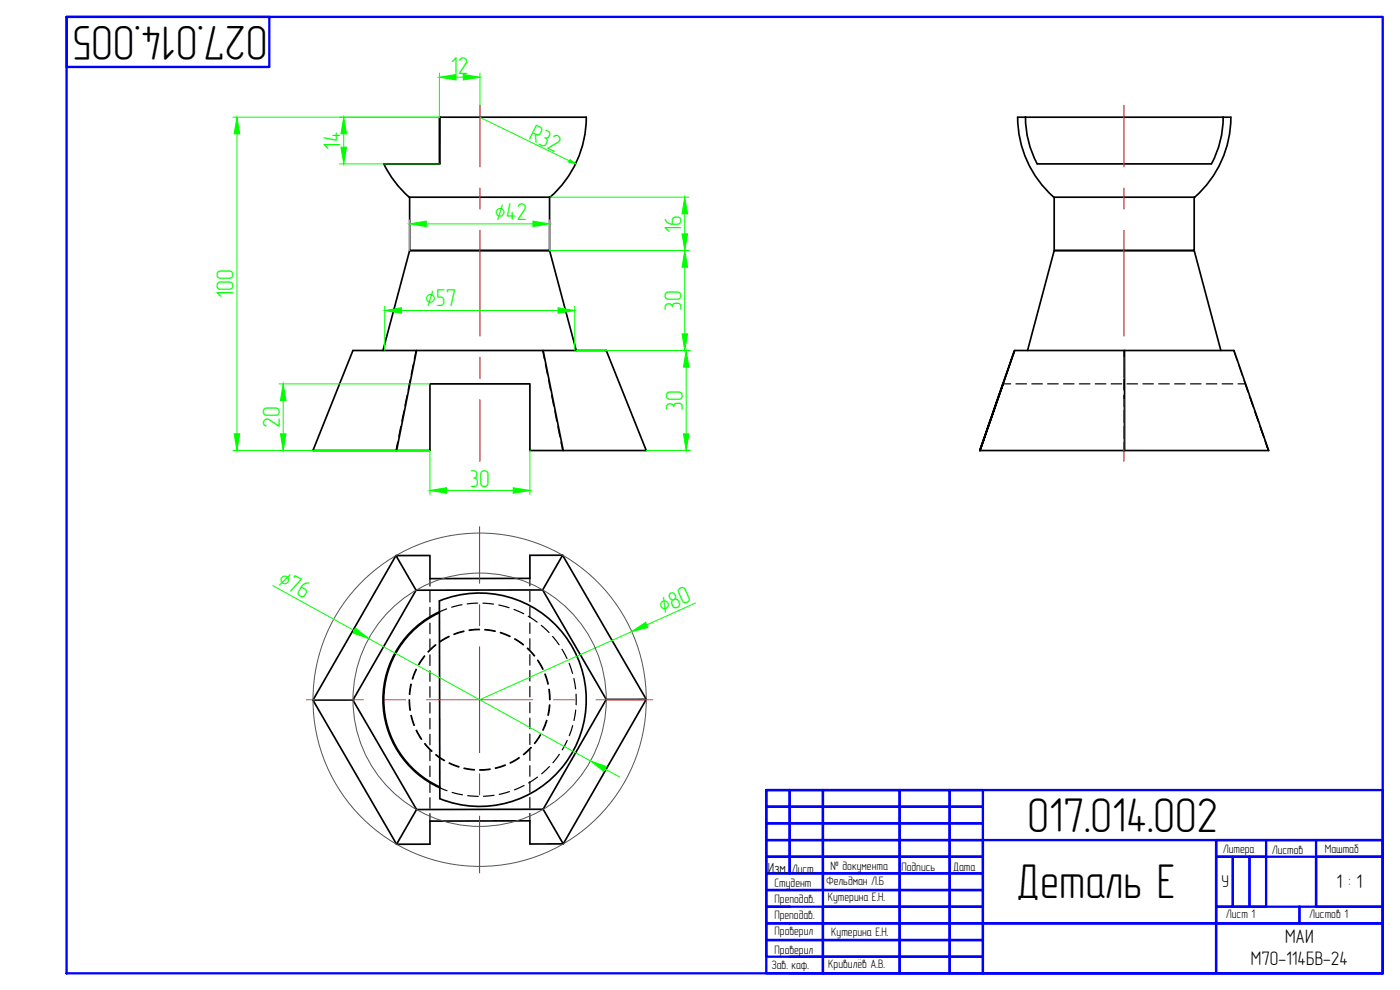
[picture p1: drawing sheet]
<svg xmlns="http://www.w3.org/2000/svg" width="420mm" height="297mm" viewBox="0 0 420 297" stroke-linecap="round" stroke-linejoin="round" font-family="sans-serif">
<g fill="none" stroke="#000" stroke-width=".51">
<path d="M132 35.2v14h-16.9a33 33 0 0 0 7.7 10M305.4 35.2h2.3M305.4 35.2a32 32 0 0 0 10.8 24M307.7 35.2h61.5a30.9 30.9 0 0 1-10.6 24M367.1 35.2a29.5 29.5 0 0 1-3.5 14h-52.3a30.1 30.1 0 0 1-3.5-14M122.8 59.2h42.3M122.9 59.2v16h42v-16M131.9 49.2v-14h43.9a30.9 30.9 0 0 1-10.7 24M316.2 59.2h42.4M316.4 59.2v16h42v-16M105.9 105.2h76l12.1 30h-35v-20h-30v20h-35.1zM114.9 105.2l8-30h42l8 30"/>
<path d="M125 105.2l-6 30M163 105.2l6 30M304.5 105.2h65.8l10.4 30h-86.7l10.5-30-10.5 30M308.4 105.2l8-30h42l8 30M337.5 105.2v30M118.8 166.7h10.2v6.9l30-.1v-6.9h9.8l-5.9 10.4-38 .1zM162.9 177l19 32.9-18.9 32.9-38 .1-19.1-32.9 19-32.9M168.8 166.6l25.2 43.2-25 43.4h-10v-6.9l-30 .1v6.9h-10l-25.1-43.2 24.9-43.4M131.9 183.6a29 29 0 0 0-17 26.4 29 29 0 0 0 17.1 26.4M131.9 183.8a28.8 28.8 0 0 0-16.7 26.2 28.8 28.8 0 0 0 16.8 26.1M105.9 210l-12 .1M194 209.8l-12.1 .1"/>
<path d="M132 239.6l-.1-59.3a32 32 0 0 1 44 29.6 32 32 0 0 1-43.9 29.7M125 242.9l-6 10.4M163 242.8l6 10.4"/>
</g>
<g fill="none" stroke="#000" stroke-width=".36">
<path d="M122.2 118.6l-.7 3.1M123.1 113.9l-.6 3.2M124 109.3l-.6 3.1M124.9 105.2l-.6 2.5M162.9 105.2l.5 2.5M163.7 109.3l.6 3.1M164.6 113.9l.6 3.2M165.5 118.6l.7 3.1M301.1 115.2h2.2M304.9 115.2h3.2M309.6 115.2h3.2M314.4 115.2h3.2"/>
<path d="M319.2 115.2h3.1M323.9 115.2h3.2M328.7 115.2h3.2M333.5 115.2h3.1M337.3 105.2v2.3M337.3 109.1v3.1M337.3 113.8v3.2M337.3 118.6v3.2M338.2 115.2h3.2M343 115.2h3.2M347.7 115.2h3.2M352.5 115.2h3.2"/>
<path d="M357.3 115.2h3.1M362 115.2h3.2M366.8 115.2h3.2M370.2 105.2l1.1 3M371.8 109.7l1.1 3M373.4 114.2l1.2 3.5-.8-2.5h-2.2M374.9 118.7l1.3 3.5M375.2 119.2l1 3M119.3 132.6l-.5 2.6M120.3 128l-.6 3.1M121.2 123.3l-.6 3.1M166.5 123.3l.6 3.1"/>
<path d="M167.4 128l.6 3.1M168.3 132.6l.5 2.6M337.3 128.1v3.2M337.3 132.9v2.3M337.3 123.3v3.2M376.5 123.2l1 3M376.7 123.7l1 3M376.7 123.7l1.1 3M378 127.7l1.1 3M378.2 128.2l1.1 3M378.3 128.2l1 3M379.6 132.2l1 3"/>
<path d="M379.8 132.7l.9 2.5-.8-2.5M129 173.6v2.3M129 177.4v3.2M159 173.5v2.3M159 177.4v3.1M127.4 196.8l-1.8 2.6M127.5 196.9l-1.7 2.6M129 182.2v3.2M129 187v3.1M129 191.7v3.2M129 196.5v3.2M130.7 193.4l-2.3 2.2"/>
<path d="M130.8 193.5l-2.3 2.2M134 182.7l-2.1 .9M134.7 190.9l-2.7 1.6M134.8 191l-2.7 1.6M138.6 181.4l-3 .8M139.2 189.3l-3 1M139.3 189.5l-3.1 .9M143.4 181l-3.2 .2M143.9 189l-3.1 .2M143.9 188.8l-3.1 .2M144.9 181l3.2 .3M145.5 189l3.1 .5"/>
<path d="M145.5 188.9l3.1 .4M149.7 181.5l3.1 .8M150.1 189.9l2.9 1.1M150.2 189.7l2.9 1.2M154.3 182.8l2.9 1.3M154.4 191.8l2.6 1.7M154.5 191.6l2.6 1.8M158.2 194.5l2.1 2.4M158.3 194.4l2.2 2.4M158.5 184.9l2.7 1.8M159 182.1v3.2M159 186.9v3.2"/>
<path d="M159 191.7v3.1M159 196.4v3.2M161.3 198.1l1.6 2.7M161.4 198l1.6 2.8M162.5 187.6l2.3 2.2M165.8 191l2 2.5M168.7 194.8l1.5 2.8M170.8 199l1 3M122.8 210l.2 3.1M122.9 210l.3 3.1M123.3 205.3l-.5 3.1M123.3 214.7l.9 3"/>
<path d="M123.4 205.3l-.4 3.1M123.5 214.6l.9 3M124.9 200.8l-1.2 2.9M124.9 219.1l1.5 2.8M125 200.9l-1.1 2.9M125 219.1l1.6 2.7M129 201.3v3.1M129 206v3.2M129 210.8v3.2M129 215.5v3.2M159 201.2v3.2M159 205.9v3.2"/>
<path d="M159 210.7v3.2M159 215.5v3.1M163.5 202.3l.9 3M163.6 202.2l1 3M164 216.1l-1.1 2.9M164.2 216.2l-1.2 2.9M164.7 206.8l.2 3.2M164.9 211.5l-.5 3.1M164.9 206.8l.2 3.2M165 211.5l-.4 3.1M171.9 217.7l-1 3M172.2 203.6l.6 3.1"/>
<path d="M172.8 213l-.5 3.2M172.9 208.3v3.2M127.4 223.1l2.1 2.4M127.5 223l2.2 2.3M129 220.3v3.2M129 225.1v3.1M129 229.8v3.2M129 234.6v3.2M129 239.4v3.1M130.7 226.5l2.7 1.8M130.9 226.4l2.5 1.7M132 236.4l2.2 .8"/>
<path d="M134.8 229l2.9 1.2M134.8 228.9l3 1.1M135.7 237.8l3.1 .7M139.2 230.6l3.2 .4M139.3 230.4l3.1 .5M140.4 238.7l3.1 .2M147.1 230.7l-3.1 .2M147.1 230.9l-3.1 .2M148.3 238.6l-3.2 .3M151.6 229.5l-3 .9M151.7 229.6l-3 1M152.9 237.5l-3.1 .8"/>
<path d="M155.8 227.3l-2.7 1.6M155.9 227.4l-2.8 1.6M157.3 235.7l-2.9 1.3M159 220.2v3.2M159 225v3.2M159 229.8v3.1M159 234.5v3.2M159 239.3v3.2M159.3 224.2l-2.3 2.1M159.5 224.3l-2.4 2.2M161.3 233.2l-2.6 1.7M162.1 220.4l-1.7 2.6"/>
<path d="M162.3 220.5l-1.8 2.6M164.9 230l-2.3 2.2M167.9 226.3l-2 2.5M170.2 222.2l-1.5 2.8M129 244.1v2.3M159 244v2.3"/>
</g>
<!-- layer: AM_5 -->
<g fill="none" stroke="#0f0" stroke-width=".3">
<path d="M69.9 35.2h62.1M131.9 21.9v13.3M136.9 23.2h2.1M144 21.9v13.3M71.1 40.2v90M101.9 49.2h30M103.2 40.2v4M165.1 59.2h41.7M122.9 65.9v9.3M127.9 67.2h32M164.9 65.9v9.3h41.9M205.5 64.2v6"/>
<path d="M115.5 91.9v13.3M120.5 93.2h47M172.5 91.9v13.3M205.5 80.2v20M83.7 115.2h45.3M172.9 105.2h34.3M205.9 110.2v20M69.9 135.2h59.1v13.2M85 120.2v10M159 135.2v13.2M193.9 135.2h13.3M134 147.2h20"/>
<path d="M81.9 175.7l24.4 13.5M110.7 191.6l66.5 36.7M189.6 189.5l-45.7 20.5M208.8 180.9l-14.7 6.6M181.6 230.7l4.4 2.4"/>
</g>
<g fill="#0f0" stroke="#0f0" stroke-width=".3">
<path d="M159.9 66.3l5 .9-5 .8z"/>
<path d="M122.9 67.2l5-.9v1.7z"/>
<path d="M70.3 130.2h1.6l-.8 5z"/>
<path d="M71.1 35.2l.8 5h-1.6z"/>
<path d="M84.2 130.2h1.6l-.8 5z"/>
<path d="M85 115.2l.8 5h-1.6z"/>
<path d="M205.1 130.2h1.7l-.9 5z"/>
<path d="M205.9 105.2l.9 5h-1.7z"/>
<path d="M204.7 100.2h1.7l-.9 5z"/>
<path d="M205.5 75.2l.9 5h-1.7z"/>
<path d="M129 147.2l5-.9v1.7z"/>
<path d="M154 146.3l5 .9-5 .8z"/>
<path d="M102.3 44.2h1.7l-.8 5z"/>
<path d="M103.2 35.2l.8 5h-1.7z"/>
<path d="M139 22.3l5 .9-5 .8z"/>
<path d="M131.9 23.2l5-.9v1.7z"/>
<path d="M204.7 70.2h1.7l-.9 5z"/>
<path d="M205.5 59.2l.9 5h-1.7z"/>
<path d="M189.6 189.5l4.2-2.8 .7 1.5z"/>
<path d="M167.5 92.3l5 .9-5 .8z"/>
<path d="M115.5 93.2l5-.9v1.7z"/>
<path d="M177.2 228.3l4.8 1.7-.8 1.4z"/>
<path d="M106.7 188.5l4 3.1-4.8-1.7z"/>
</g>
<g fill="none" stroke="#00f" stroke-width=".7">
<path d="M20 5.1h395v286.9h-395zM20 5.1h60.8v15h-60.8zM230 237.1h185v54.9h-185zM230 237.1h7v4.9h-7zM237 237.1h10v4.9h-10zM247 237.1h23v4.9h-23zM270 237.1h15v4.9h-15zM285 237.1h10v4.9h-10zM230 242h7v5h-7zM230 247h7v5.1h-7zM230 252.1h7v5h-7zM230 257.1h7v5h-7z"/>
<path d="M237 242h10v5h-10zM237 247h10v5.1h-10zM237 252.1h10v5h-10zM237 257.1h10v5h-10zM247 242h23v5h-23zM247 247h23v5.1h-23zM247 252.1h23v5h-23zM247 257.1h23v5h-23zM270 242h15v5h-15zM270 247h15v5.1h-15zM270 252.1h15v5h-15zM270 257.1h15v5h-15z"/>
<path d="M285 242h10v5h-10zM285 247h10v5.1h-10zM285 252.1h10v5h-10zM285 257.1h10v5h-10zM295 252.1h70v39.9h50v-14.9h-120zM365 252.1h50v25h-50zM365 252.1h50v5h-50zM365 257.1h5v14.9h-5zM370 257.1h5v14.9h-5zM375 257.1h5v14.9h-5zM380 252.1v5M395 257.1h20v14.9h-20z"/>
<path d="M395 252.1v19.9M230 262.1h17v4.9h-17zM230 272h17v5.1h-17zM230 277.1h17v5h-17zM247 262.1h23v4.9h-23zM247 267h-17v5h7M247 267h23v5h-23zM247 272h23v5.1h-23zM247 277.1h23v5h-23zM270 262.1h15v4.9h-15zM270 267h15v5h-15zM270 272h15v5.1h-15z"/>
<path d="M270 277.1h15v5h-15zM285 262.1h10v4.9h-10zM285 267h10v5h-10zM285 272h10v5.1h-10zM285 277.1h10v5h-10zM295 277.1h70v14.9h-70zM365 272h25v5.1h-25zM390 272h25v5.1h-25zM230 282.1h17v4.9h-17zM237 287h10v5h-10M247 282.1h23v4.9h-23zM247 287h23v5h-23z"/>
<path d="M270 282.1h15v4.9h-15zM270 287h15v5h-15zM285 282.1h10v4.9h-10zM285 287h10v5h-10z"/>
</g>
<g fill="none" stroke="#f00" stroke-width=".3">
<path d="M144 31.6v18.5M337.3 31.6v18.5M144 56.4v6.4M337.3 56.4v6.4M144 69.1v31.8M337.3 69.1v31.8M144 107.2v6.4M144 119.9v18.5M337.3 107.2v6.4M337.3 119.9v18.5M143.9 158v17M143.9 181.4v6.3"/>
<path d="M143.9 194.1v31.7M92 210h17M115.4 210h6.3M128.1 210h31.7M166.2 210h6.3M178.9 210h17M143.9 232.2v6.3M143.9 244.9v17"/>
</g>
<g fill="none" stroke="#545454" stroke-width=".3">
<circle cx="143.9" cy="209.9" r="50"/>
<circle cx="143.9" cy="209.9" r="38"/>
</g>
<path d="M143.9 35.2l27 13.1M171.1 48l1.6 1.1-1.9-.5zM172.6 49.1h.1" fill="none" stroke="#0f0" stroke-width=".3"/>
<path d="M171.1 48l.8 .6h-1.1zM170.8 48.6l1.9 .5-.8-.5z" fill="#0f0" stroke="#0f0" stroke-width=".3"/>
<g font-size="14.6">
<text x="80.3" y="7.9" transform="rotate(-180 80.3 7.9)">027.014.005</text>
<text x="308.4" y="249.7">017.014.002</text>
<text x="305" y="269.3">Деталь Е</text>
</g>
<g font-size="7.3" fill="#0f0">
<text x="135.3" y="22.2">12</text>
<text x="158.4" y="41.7" transform="rotate(26 158.4 41.7)">R32</text>
<text x="102.2" y="44.9" transform="rotate(-90 102.2 44.9)">14</text>
<text x="148.5" y="66">∅42</text>
<text x="204.5" y="69.9" transform="rotate(-90 204.5 69.9)">16</text>
<text x="70.1" y="89.5" transform="rotate(-90 70.1 89.5)">100</text>
<text x="127.6" y="91.7">∅57</text>
<text x="204.5" y="93.2" transform="rotate(-90 204.5 93.2)">30</text>
<text x="204.9" y="123.2" transform="rotate(-90 204.9 123.2)">30</text>
<text x="84" y="128.4" transform="rotate(-90 84 128.4)">20</text>
<text x="141" y="146.2">30</text>
<text x="83" y="175.2" transform="rotate(29 83 175.2)">∅76</text>
<text x="198.9" y="184.2" transform="rotate(-24 198.9 184.2)">∅80</text>
</g>
<g font-size="5.9">
<text x="401.1" y="266.6">1 : 1</text>
<text x="385.7" y="283">МАИ</text>
<text x="375.4" y="289.7">М7О-114БВ-24</text>
</g>
<text font-size="5.1" x="366.5" y="266.1">У</text>
<text font-size="4.4" x="230.4" y="261.8">Изм.</text>
<g font-size="3.7">
<text x="367" y="255.9">Литера</text>
<text x="381.7" y="256.2">Листов</text>
<text x="397.6" y="255.8">Маштаб</text>
<text x="237.6" y="261.8">Лист.</text>
<text x="249.3" y="261.2">№ документа</text>
<text x="270.5" y="261.4">Подпись</text>
<text x="286.1" y="261.4">Дата</text>
<text x="232.5" y="266.2">Студент</text>
<text x="247.9" y="265.6">Фельдман Л.Б</text>
<text x="232.4" y="275.7">Преподав.</text>
<text x="232.5" y="270.9">Преподав.</text>
<text x="248.5" y="270.3">Кутерина Е.Н.</text>
<text x="367.9" y="275.5">Лист 1</text>
<text x="392.9" y="275.5">Листов 1</text>
<text x="232.5" y="280.4">Проверил</text>
<text x="249.5" y="280.7">Кутерина Е.Н.</text>
<text x="232.5" y="286.1">Проверил</text>
<text x="231.5" y="290.7">Зав. каф.</text>
<text x="248.6" y="290.5">Кривилёв А.В.</text>
</g>
</svg>
